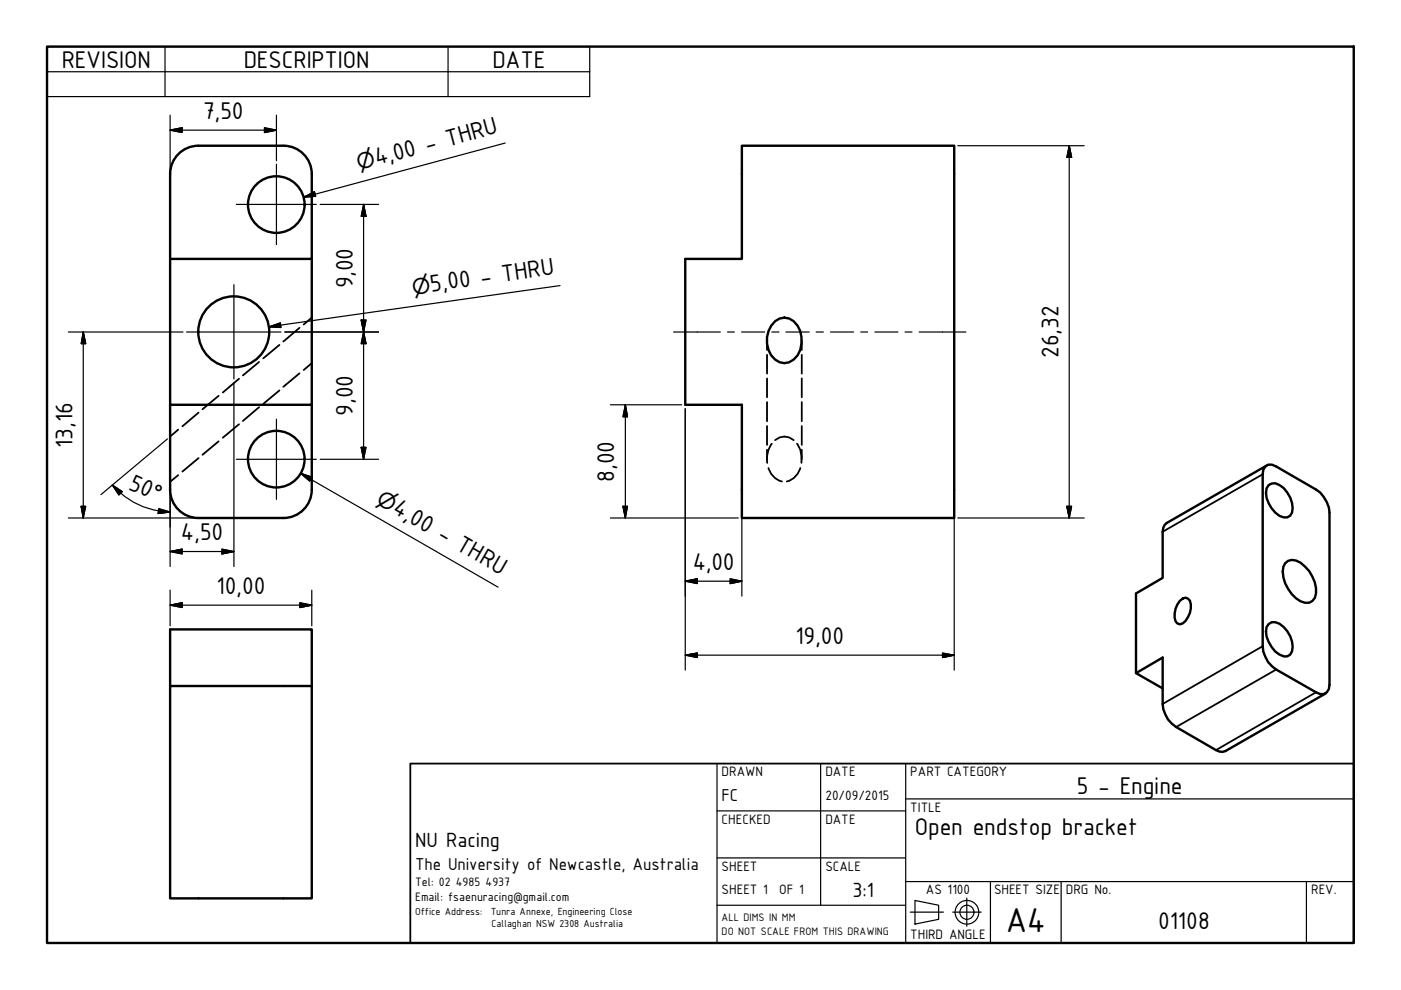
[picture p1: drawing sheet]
<svg xmlns="http://www.w3.org/2000/svg" width="297mm" height="210mm" viewBox="0 0 297 210" stroke-linecap="round" stroke-linejoin="round" font-family="sans-serif">
<!-- layer: Visible (ISO) -->
<g fill="none" stroke="#000" stroke-width=".51">
<path d="M60.1 30.9h-18a6 6 0 0 0-6 6v18M60.1 30.9a6 6 0 0 1 6 6v18h-30M157.3 30.9h45v78.9h-45v-24h-12v-30.9h12zM36.1 54.9v30.9h30v-30.9M164.3 68.1a3.1 3.1 0 0 1 4.8 1 5.8 5.8 0 0 1-.8 7.1 3.1 3.1 0 0 1-4.8-.9 5.7 5.7 0 0 1 .8-7.2zM36.1 85.8v18a6 6 0 0 0 6 6h18M66.1 85.8v18a6 6 0 0 1-6 6M270.6 98.9l8.4 4.9M246.5 112.7v9.8l-5.6 3.3v16.9M267.7 100.6v36.4M269 102.8l.6-.3a3.5 3.5 0 0 1 3.3 1.9 5.3 5.3 0 0 1 1 4.3 1.66 1.66 0 0 1-2.6 .7 6 6 0 0 1-2.8-5.9zM272.5 119.4a2.34 2.34 0 0 1 3.2-.1 7.7 7.7 0 0 1 3.3 6.5 2.07 2.07 0 0 1-3.3 1.7 7.5 7.5 0 0 1-3.6-7.3z"/>
<path d="M281.9 108.7v36.5M250.1 127.4l.7-.5 .5-.2 .5 .2a2.78 2.78 0 0 1 .5 3.1 3.2 3.2 0 0 1-2.2 2.4l-.5-.2a3.3 3.3 0 0 1 0-4zM269 132.3a2.29 2.29 0 0 1 3.2 .6 5.7 5.7 0 0 1 1.7 5.2l-.3 .7-.7 .4a3.7 3.7 0 0 1-3.3-2 5 5 0 0 1-1.1-4.3zM36.1 145.5h30v45h-30zM36.1 145.5v-12.1h30v12.1M246.5 146l-5.6-3.3 5.6-3.3v9.9a6.4 6.4 0 0 0 2.9 4.8l8.4 4.9M270.6 142l8.4 4.8"/>
<circle cx="58.6" cy="43.4" r="6"/>
<circle cx="49.6" cy="70.4" r="7.5"/>
<circle cx="58.6" cy="97.3" r="6"/>
</g>
<!-- layer: Hidden (ISO) -->
<g fill="none" stroke="#000" stroke-width=".38">
<path d="M54.9 76.7l-3.4 2.9M59.2 73.1l-3.4 2.9M63.5 79.2l-3.4 2.8M63.5 69.5l-3.4 2.9M66.1 77l-1.7 1.5M66.1 67.3l-1.7 1.5M162.6 72.2v2M162.6 75.2v4M170 72.2v2M170 75.2v4M37.8 91.1l-1.7 1.5M42.1 97.1l-3.4 2.9"/>
<path d="M42.1 87.5l-3.4 2.9M46.4 93.6l-3.5 2.8M46.4 83.9l-3.5 2.9M50.7 90l-3.5 2.8M50.7 80.3l-3.5 2.9M54.9 86.3l-3.4 3M59.2 82.8l-3.4 2.8M162.6 80.2v4M162.6 85.3v4M162.6 90.3v4M162.6 95.3v2.1M162.9 99.2a3.9 3.9 0 0 0 2.9 2.9"/>
<path d="M163.6 94.1a5.2 5.2 0 0 0-.9 4M164.3 93.3a2.92 2.92 0 0 1 4 0M169 94.1a5.2 5.2 0 0 1 .9 4M169.7 99.2a3.9 3.9 0 0 1-2.9 2.9M170 80.2v4M170 85.3v4M170 90.3v4M170 95.3v2.1M37.8 100.7l-1.7 1.4"/>
</g>
<!-- layer: Visible Narrow (ISO) -->
<path d="M267.7 100.6l-21.2 12.1M267.7 137l-21.2 12.3M270.6 142l-21.2 12.1M279 146.8l-21.2 12.2" fill="none" stroke="#000" stroke-width=".38"/>
<path d="M268.5 98.7l-21.2 12.2-.4 .5-.4 1.3M270.6 98.9l-.9-.4a1.71 1.71 0 0 0-2 2.1M279 103.8a6.4 6.4 0 0 1 2.9 4.9M267.7 137a6.4 6.4 0 0 0 2.9 5M281.1 147l-21.3 12.2-.6 .2-1.4-.4M281.9 145.2a1.74 1.74 0 0 1-.9 1.8 1.74 1.74 0 0 1-2-.2" fill="none" stroke="#000" stroke-width=".51"/>
<!-- layer: Border (ISO) -->
<path d="M10 9.9h277v190h-277z" fill="none" stroke="#000" stroke-width=".51"/>
<!-- layer: Title (ISO) -->
<g fill="none" stroke="#000" stroke-width=".25">
<path d="M152 171.9h40M152 161.9v38M174 161.9v30M192 169.4h95M192 161.9v38M152 181.9h40M152 191.9h40M192 186.9h95M193 193.4h7M194 190.9l5 1v3l-5 1zM202 193.4h6M205 190.4v6"/>
<path d="M210 186.9v13M225 186.9v13M277 186.9v13"/>
<circle cx="205" cy="193.4" r="2.51"/>
<circle cx="205" cy="193.4" r="1.49"/>
</g>
<path d="M87 161.9h200v38h-200z" fill="none" stroke="#000" stroke-width=".38"/>
<!-- layer: Symbol (ISO) -->
<path d="M10 9.9h115v10.6h-115zM10 15.2h115M35 9.9v10.6M95 9.9v10.6M107.1 30.3l-42.7 11.5M64.4 41.8l2.3-1.1 .2 .9zM57 69.3l2.4-.8 .2 .9zM118.7 60.6l-61.7 8.7M63.8 100.4l2.4 .8-.5 .8zM63.8 100.4l41.8 24.1" fill="none" stroke="#000" stroke-width=".25"/>
<!-- layer: Dimension (ISO) -->
<g fill="none" stroke="#000" stroke-width=".25">
<path d="M36.1 27.6l2.5-.5v1zM36.1 24.4v11.7M36.1 27.6h22.5M56.1 27.1l2.5 .5-2.5 .5zM58.6 24.4v9.7M203.1 30.9h26.8M226.7 30.9l.5 2.5h-1zM226.7 30.9v78.9M36.1 55.7v64.4M67.9 43.3h12.4M77.1 43.3l.5 2.6h-1zM77.1 43.3v54.1"/>
<path d="M14.5 70.4h24.3M17.7 70.4l.5 2.5h-1zM17.7 70.4v39.4M60.4 70.4h19.9M76.6 67.9h1l-.5 2.5zM77.1 70.4l.5 2.5h-1zM35.5 93.1l-14.1 11.8M49.6 81.2v38.9M67.9 97.4h12.4M76.6 94.8h1l-.5 2.6zM129.4 85.8h15.1M132.6 85.8l.4 2.6h-.9z"/>
<path d="M132.6 85.8v24M145.3 86.6v55.5M157.3 86.6v39.8M14.5 109.8h26.8M17.2 107.4h1l-.5 2.4zM23.8 102.8l2.1 1.4-.7 .7zM23.8 102.8l1.8 1.8M25.6 104.6a16 16 0 0 0 8 3.7M33.6 108.4l2.5 .2M33.7 107.9l2.4 .7-2.6 .3zM36.1 116.9l2.5-.5v1zM36.1 116.9h13.5"/>
<path d="M47.1 116.4l2.5 .5-2.5 .5zM129.4 109.8h27.1M132.1 107.4h.9l-.4 2.4zM202.3 104.6v37.5M203.1 109.8h26.8M226.2 107.4h1l-.5 2.4zM36.1 128.3l2.5-.5v1zM36.1 125.1v7.6M36.1 128.3h30M63.6 127.8l2.5 .5-2.5 .5zM66.1 125.1v7.6M145.3 138.9l2.5-.4v.9z"/>
<path d="M145.3 123.2l2.5-.5v1zM145.3 138.9h57M145.3 123.2h12M154.8 122.7l2.5 .5-2.5 .5zM199.8 138.5l2.5 .4-2.5 .5z"/>
</g>
<g fill="#000" stroke="#000" stroke-width=".25">
<path d="M36.1 27.6l2.5-.5zM36.1 27.6l2.5-.5v1zM56.1 28.1l2.5-.5zM56.1 27.1l2.5 .5-2.5 .5zM226.7 30.9l.5 2.5zM226.7 30.9l.5 2.5h-1zM77.1 43.3l.5 2.6zM77.1 43.3l.5 2.6h-1zM17.7 70.4l.5 2.5zM17.7 70.4l.5 2.5h-1zM76.6 67.9l.5 2.5zM76.6 67.9h1l-.5 2.5z"/>
<path d="M77.1 70.4l.5 2.5zM77.1 70.4l.5 2.5h-1zM76.6 94.8l.5 2.6zM76.6 94.8h1l-.5 2.6zM132.6 85.8l.4 2.6zM132.6 85.8l.4 2.6h-.9zM17.2 107.4l.5 2.4zM17.2 107.4h1l-.5 2.4zM23.8 102.8l2.1 1.4zM23.8 102.8l2.1 1.4-.7 .7zM33.5 108.9l2.6-.3zM33.7 107.9l2.4 .7-2.6 .3z"/>
<path d="M36.1 116.9l2.5-.5zM36.1 116.9l2.5-.5v1zM47.1 117.4l2.5-.5zM47.1 116.4l2.5 .5-2.5 .5zM132.1 107.4l.5 2.4zM132.1 107.4h.9l-.4 2.4zM226.2 107.4l.5 2.4zM226.2 107.4h1l-.5 2.4zM36.1 128.3l2.5-.5zM36.1 128.3l2.5-.5v1zM63.6 128.8l2.5-.5zM63.6 127.8l2.5 .5-2.5 .5z"/>
<path d="M145.3 138.9l2.5-.4zM145.3 138.9l2.5-.4v.9zM145.3 123.2l2.5-.5zM145.3 123.2l2.5-.5v1zM154.8 123.7l2.5-.5zM154.8 122.7l2.5 .5-2.5 .5zM199.8 139.4l2.5-.5zM199.8 138.5l2.5 .4-2.5 .5z"/>
</g>
<!-- layer: Centerline (ISO) -->
<path d="M142.8 70.4h9.9M154.2 70.4h1.5M157.2 70.4h4.9M163.6 70.4h1.6M166.6 70.4h5M173 70.4h1.6M176.1 70.4h4.9M182.5 70.4h1.5M185.5 70.4h4.9M191.9 70.4h1.5M194.9 70.4h9.9" fill="none" stroke="#000" stroke-width=".25"/>
<!-- layer: Center Mark (ISO) -->
<path d="M58.6 34.8v17.1M50.1 43.3h17M39.6 70.4h20M49.6 60.4v20M50.1 97.4h17M58.6 88.9v17" fill="none" stroke="#000" stroke-width=".25"/>
<!-- layer: Symbol (ISO) -->
<path d="M64.4 41.8l2.3-1.1zM64.4 41.8l2.3-1.1 .2 .9zM57 69.3l2.4-.8zM57 69.3l2.4-.8 .2 .9zM63.8 100.4l2.4 .8zM63.8 100.4l2.4 .8-.5 .8z" fill="#000" stroke="#000" stroke-width=".25"/>
<text font-size="7.9" x="213.2" y="197.6">A4</text>
<g font-size="5.5">
<text x="13.1" y="14.3">REVISION</text>
<text x="51.7" y="14.3">DESCRIPTION</text>
<text x="104.4" y="14.3">DATE</text>
<text x="43.1" y="25.3">7,50</text>
<text x="79.9" y="35.1" transform="rotate(-15 79.9 35.1)">4,00 - THRU</text>
<text x="74.8" y="61.1" transform="rotate(-90 74.8 61.1)">9,00</text>
<text x="91.4" y="61.9" transform="rotate(-8 91.4 61.9)">5,00 - THRU</text>
<text x="224.4" y="75.9" transform="rotate(-90 224.4 75.9)">26,32</text>
<text x="74.8" y="88.2" transform="rotate(-90 74.8 88.2)">9,00</text>
<text x="15.4" y="94.9" transform="rotate(-90 15.4 94.9)">13,16</text>
<text x="27.1" y="103.6" transform="rotate(25 27.1 103.6)">50°</text>
<text x="130.2" y="102.1" transform="rotate(-90 130.2 102.1)">8,00</text>
<text x="83" y="108.6" transform="rotate(30 83 108.6)">4,00 - THRU</text>
<text x="38.4" y="114.6">4,50</text>
<text x="146.9" y="120.9">4,00</text>
<text x="45.9" y="126">10,00</text>
<text x="168.7" y="136.6">19,00</text>
<text x="228.3" y="168.3">5 - Engine</text>
<text x="194" y="177.1">Open endstop bracket</text>
<text x="245.6" y="196.9">01108</text>
</g>
<g font-size="4.7">
<text x="88" y="179.7">NU Racing</text>
<text x="180.7" y="190.2">3:1</text>
</g>
<g font-size="4.6">
<text x="76.1" y="36.1" transform="rotate(-15 76.1 36.1)">⌀</text>
<text x="87.6" y="62.5" transform="rotate(-8 87.6 62.5)">⌀</text>
<text x="79.6" y="106.7" transform="rotate(30 79.6 106.7)">⌀</text>
</g>
<g font-size="3.9">
<text x="153" y="169.9">FC</text>
<text x="88" y="184.4">The University of Newcastle, Australia</text>
</g>
<g font-size="3.1">
<text x="153" y="164.6">DRAWN</text>
<text x="175" y="164.6">DATE</text>
<text x="193" y="164.6">PART CATEGORY</text>
<text x="175" y="169.6">20/09/2015</text>
<text x="193" y="172.2">TITLE</text>
<text x="153" y="174.7">CHECKED</text>
<text x="175" y="174.7">DATE</text>
<text x="153" y="184.6">SHEET</text>
<text x="175" y="184.6">SCALE</text>
<text x="153" y="189.6">SHEET 1</text>
<text x="165.2" y="189.6">OF 1</text>
<text x="196.3" y="189.6">AS 1100</text>
<text x="210.8" y="189.6">SHEET SIZE</text>
<text x="226" y="189.6">DRG No.</text>
<text x="278" y="189.6">REV.</text>
<text x="193" y="199.2">THIRD ANGLE</text>
</g>
<g font-size="2.8">
<text x="88" y="187.9">Tel: 02</text>
<text x="88" y="191.1">Email: fsaenuracing@gmail.com</text>
<text x="96.6" y="187.9">4985</text>
<text x="102.9" y="187.9">4937</text>
</g>
<g font-size="2.5">
<text x="153" y="195.3">ALL DIMS IN MM</text>
<text x="153" y="198.2">DO NOT SCALE FROM THIS DRAWING</text>
</g>
<g font-size="2.3">
<text x="88" y="193.9">Office Address:</text>
<text x="104.1" y="193.9">Tunra Annexe, Engineering Close</text>
<text x="104.2" y="196.6">Callaghan NSW 2308 Australia</text>
</g>
</svg>
